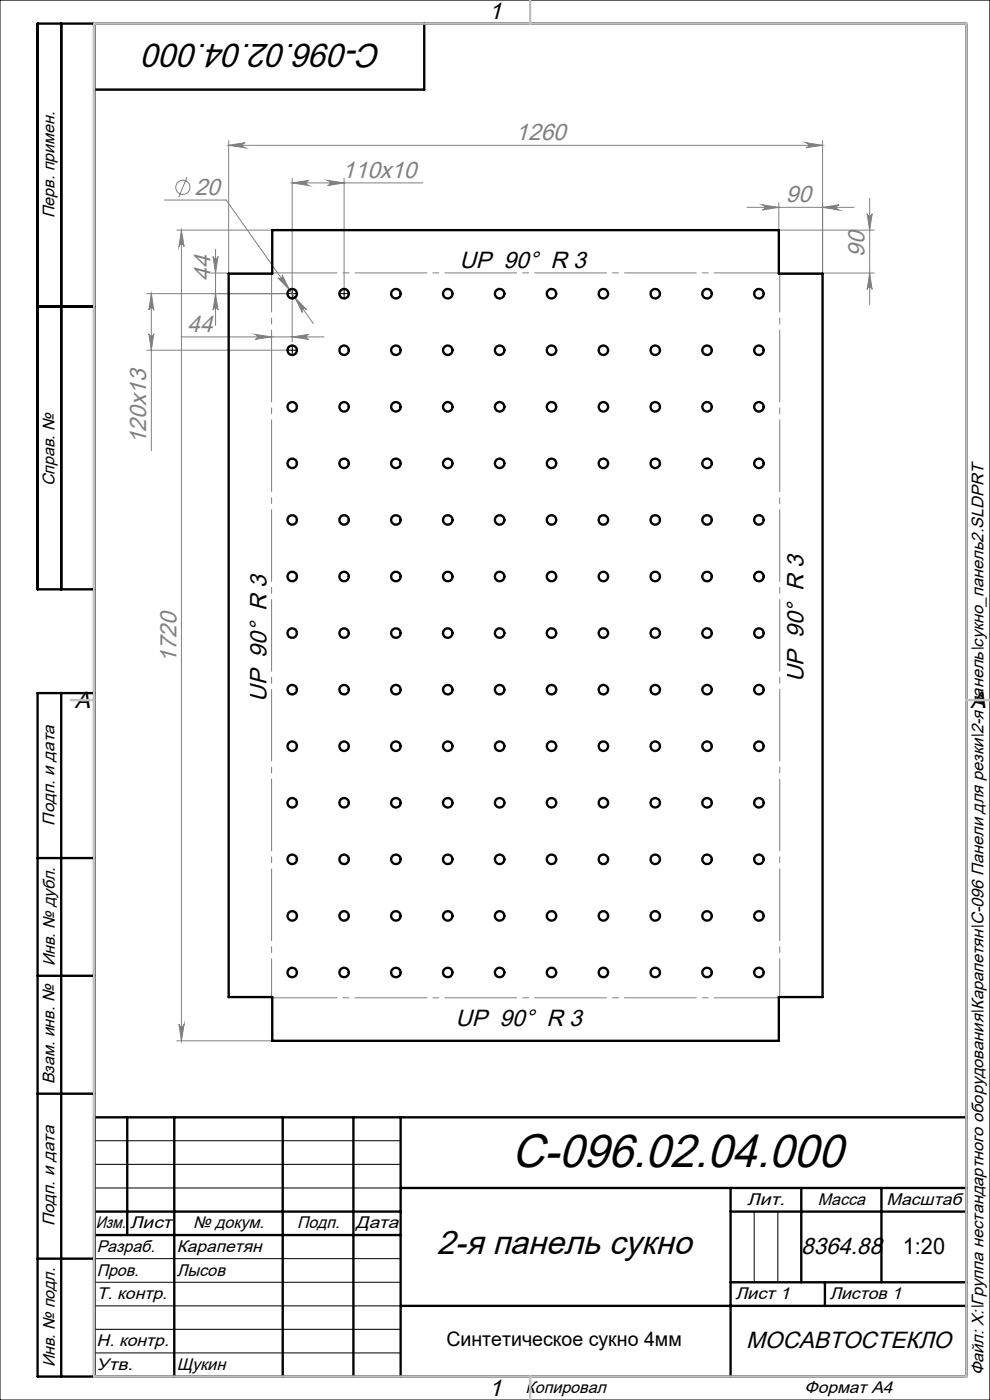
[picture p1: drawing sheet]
<svg xmlns="http://www.w3.org/2000/svg" width="210mm" height="297mm" viewBox="0 0 210 297" stroke-linecap="round" stroke-linejoin="round" font-family="sans-serif">
<g fill="none" stroke="#808080" stroke-width=".21">
<path d="M39.7 37.6l-1.8 4.3M48.5 30.8l3.5-.5a.55 .55 0 0 0-.5 .5 .55 .55 0 0 0 .5 .6zM48.5 29.8v28.3M48.5 30.8h126M62 37.8v23.4M62 38.8h27.7M62 38.8l3.5-.5a.55 .55 0 0 0-.5 .5 .55 .55 0 0 0 .5 .6zM69.5 38.3l3.5 .5-3.5 .6a.55 .55 0 0 0 .5-.6 .55 .55 0 0 0-.5-.5zM73 37.8v23.4M171 30.3l3.5 .5-3.5 .6a.55 .55 0 0 0 .5-.6 .55 .55 0 0 0-.5-.5zM174.5 29.8v28.3M34.9 42.4h13.1l18.4 26.2"/>
<path d="M37.5 48.8h20.2M38.5 48.8l.6 3.5a.55 .55 0 0 0-.6-.5 .55 .55 0 0 0-.5 .5zM38.5 48.8v172M44.7 57.9h13M45.2 54.4a.53 .53 0 0 0 .5 .5 .53 .53 0 0 0 .5-.5l-.5 3.5zM45.7 52.9v16.1M58.9 58.9a.54 .54 0 0 0 .8 .1 .54 .54 0 0 0 .1-.7l1.6 3.2zM158.5 44h22.7M161.7 43.5l3.5 .5-3.5 .6a.55 .55 0 0 0 .5-.6 .55 .55 0 0 0-.5-.5zM165.2 43v5.8M165.2 57.9h20.3M165.2 48.8h20.3"/>
<path d="M174.5 44l3.5-.5a.55 .55 0 0 0-.5 .5 .55 .55 0 0 0 .5 .6zM183.9 45.3a.53 .53 0 0 0 .6 .5 .53 .53 0 0 0 .5-.5l-.5 3.5zM184.5 42.1v22.5M184.5 57.9l.5 3.5a.53 .53 0 0 0-.5-.5 .53 .53 0 0 0-.6 .5zM31.1 74.3h29.8M31.6 70.8a.53 .53 0 0 0 .5 .5 .53 .53 0 0 0 .5-.5l-.5 3.5zM32.1 62.3l.5 3.5a.53 .53 0 0 0-.5-.5 .53 .53 0 0 0-.5 .5zM32.1 62.3v33.3M38.4 71.5h30.3M45.7 62.3l.5 3.5a.53 .53 0 0 0-.5-.5 .53 .53 0 0 0-.5 .5zM54.1 70.9l3.5 .6-3.5 .5a.53 .53 0 0 0 .5-.5 .53 .53 0 0 0-.5-.6zM60.9 62.3h-29.8"/>
<path d="M62 63.4v9.1M62 71.5l3.5-.6a.53 .53 0 0 0-.5 .6 .53 .53 0 0 0 .5 .5zM62.5 63.1l2.5 2.6a.53 .53 0 0 0-.7-.2 .53 .53 0 0 0-.2 .8zM38 217.3a.55 .55 0 0 0 .5 .5 .55 .55 0 0 0 .6-.5l-.6 3.5zM37.5 220.8h20.2"/>
<circle cx="38.8" cy="39.7" r="1.5"/>
</g>
<path d="M61.8 62.3h-.9M61.8 74.3h-.9M62 62.1v-.9M62 62.5v.9M62 74.1v-.9M62 74.5v.9M62.2 62.3h.9M62.2 74.3h.9M72.8 62.3h-.9M73 62.1v-.9M73 62.5v.9M73.2 62.3h.9" fill="none" stroke="#000" stroke-width=".21" stroke-dasharray="15.2 1.3 1.3 1.3"/>
<g fill="none" stroke="#000" stroke-width=".21">
<path d="M0 0h210v297h-210zM61.9 62.3h.2M61.9 74.3h.2M62 62.2v.2M62 74.2v.2M72.9 62.3h.2M73 62.2v.2M20 242h65M20 247h65M20 252h65M160 257v15M165 257v15"/>
<path d="M20 267h65M20 272h65M20 277h65M20 282h65M20 287h65"/>
</g>
<g fill="none" stroke="#000" stroke-width=".5">
<path d="M13 5v120M20 5v287M90 5v14h-70M8 65h12M20 125h-12v-120h197v287h-197v-145h12M13 147v145M8 182h12M8 207h12M8 232h12M20 237h185M27 237v25M37 237v55"/>
<path d="M60 237v55M75 237v55M85 237v55M20 257h65M85 252h120M155 252v40M155 257h50M170 252v20M187 252v20M8 267h12M20 262h65M85 277h120"/>
<path d="M155 272h50M175 272v5"/>
</g>
<path d="M165.4 58.1v153.4M57.6 211.5v-153.4" fill="none" stroke="#808080" stroke-width=".21" stroke-dasharray="15.2 1.3 1.3 1.3" stroke-dashoffset="7.1"/>
<path d="M57.8 57.9h107.4M165.2 211.7h-107.4" fill="none" stroke="#808080" stroke-width=".21" stroke-dasharray="15.2 1.3 1.3 1.3" stroke-dashoffset="1.5"/>
<path d="M20 5h185v287h-185zM112.5 0v5M15 148.5h5M205 148.5h5M112.5 292v5" fill="none" stroke="#c0c0c0" stroke-width=".5"/>
<g fill="#808080">
<path d="M62.5 63.1l1.6 3.2a.53 .53 0 0 1 .2-.7 .53 .53 0 0 1 .7 .1zM58.9 58.9l2.5 2.6-1.6-3.2a.54 .54 0 0 1-.1 .7 .54 .54 0 0 1-.8-.1zM62 38.8l3.5-.5a.55 .55 0 0 0-.5 .5 .55 .55 0 0 0 .5 .6zM69.5 38.3l3.5 .5-3.5 .6a.55 .55 0 0 0 .5-.6 .55 .55 0 0 0-.5-.5z"/>
<path d="M48.5 30.8l3.5-.5a.55 .55 0 0 0-.5 .5 .55 .55 0 0 0 .5 .6zM171 30.3l3.5 .5-3.5 .6a.55 .55 0 0 0 .5-.6 .55 .55 0 0 0-.5-.5zM161.7 43.5l3.5 .5-3.5 .6a.55 .55 0 0 0 .5-.6 .55 .55 0 0 0-.5-.5zM174.5 44l3.5-.5a.55 .55 0 0 0-.5 .5 .55 .55 0 0 0 .5 .6z"/>
<path d="M62 71.5l3.5-.6a.53 .53 0 0 0-.5 .6 .53 .53 0 0 0 .5 .5zM54.1 70.9l3.5 .6-3.5 .5a.53 .53 0 0 0 .5-.5 .53 .53 0 0 0-.5-.6z"/>
<path d="M184.5 57.9l.5 3.5a.53 .53 0 0 0-.5-.5 .53 .53 0 0 0-.6 .5zM183.9 45.3a.53 .53 0 0 0 .6 .5 .53 .53 0 0 0 .5-.5l-.5 3.5zM45.7 62.3l.5 3.5a.53 .53 0 0 0-.5-.5 .53 .53 0 0 0-.5 .5zM45.2 54.4a.53 .53 0 0 0 .5 .5 .53 .53 0 0 0 .5-.5l-.5 3.5z"/>
<path d="M38.5 48.8l.6 3.5a.55 .55 0 0 0-.6-.5 .55 .55 0 0 0-.5 .5zM38 217.3a.55 .55 0 0 0 .5 .5 .55 .55 0 0 0 .6-.5l-.6 3.5zM32.1 62.3l.5 3.5a.53 .53 0 0 0-.5-.5 .53 .53 0 0 0-.5 .5zM31.6 70.8a.53 .53 0 0 0 .5 .5 .53 .53 0 0 0 .5-.5l-.5 3.5z"/>
</g>
<g fill="none" stroke="#000" stroke-width=".5">
<path d="M57.7 48.8h107.5v9.3h9.3v153.4h-9.3v9.3h-107.5v-9.3h-9.2v-153.4h9.2z"/>
<circle cx="62" cy="62.3" r=".99"/>
<circle cx="62" cy="74.3" r=".99"/>
<circle cx="73" cy="62.3" r=".99"/>
<circle cx="73" cy="74.3" r=".99"/>
<circle cx="84" cy="62.3" r="1"/>
<circle cx="84" cy="74.3" r="1"/>
<circle cx="95" cy="62.3" r="1"/>
<circle cx="95" cy="74.3" r="1"/>
<circle cx="106" cy="62.3" r="1"/>
<circle cx="106" cy="74.3" r="1"/>
<circle cx="117" cy="62.3" r=".99"/>
<circle cx="117" cy="74.3" r=".99"/>
<circle cx="128" cy="62.3" r=".99"/>
<circle cx="128" cy="74.3" r=".99"/>
<circle cx="139" cy="62.3" r=".99"/>
<circle cx="139" cy="74.3" r=".99"/>
<circle cx="150" cy="62.3" r="1"/>
<circle cx="150" cy="74.3" r="1"/>
<circle cx="161" cy="62.3" r="1"/>
<circle cx="161" cy="74.3" r="1"/>
<circle cx="62" cy="86.3" r=".99"/>
<circle cx="62" cy="98.3" r=".99"/>
<circle cx="73" cy="98.3" r=".99"/>
<circle cx="73" cy="86.3" r=".99"/>
<circle cx="84" cy="86.3" r="1"/>
<circle cx="84" cy="98.3" r="1"/>
<circle cx="95" cy="98.3" r="1"/>
<circle cx="95" cy="86.3" r="1"/>
<circle cx="106" cy="98.3" r="1"/>
<circle cx="106" cy="86.3" r="1"/>
<circle cx="117" cy="98.3" r=".99"/>
<circle cx="117" cy="86.3" r=".99"/>
<circle cx="128" cy="98.3" r=".99"/>
<circle cx="128" cy="86.3" r=".99"/>
<circle cx="139" cy="98.3" r=".99"/>
<circle cx="139" cy="86.3" r=".99"/>
<circle cx="150" cy="98.3" r="1"/>
<circle cx="150" cy="86.3" r="1"/>
<circle cx="161" cy="98.3" r="1"/>
<circle cx="161" cy="86.3" r="1"/>
<circle cx="62" cy="110.3" r=".99"/>
<circle cx="73" cy="110.3" r=".99"/>
<circle cx="84" cy="110.3" r="1"/>
<circle cx="95" cy="110.3" r="1"/>
<circle cx="106" cy="110.3" r="1"/>
<circle cx="117" cy="110.3" r=".99"/>
<circle cx="128" cy="110.3" r=".99"/>
<circle cx="139" cy="110.3" r=".99"/>
<circle cx="150" cy="110.3" r="1"/>
<circle cx="161" cy="110.3" r="1"/>
<circle cx="62" cy="122.3" r="1"/>
<circle cx="62" cy="134.3" r=".99"/>
<circle cx="73" cy="122.3" r="1"/>
<circle cx="73" cy="134.3" r=".99"/>
<circle cx="84" cy="122.3" r="1.01"/>
<circle cx="84" cy="134.3" r="1"/>
<circle cx="95" cy="122.3" r="1.01"/>
<circle cx="95" cy="134.3" r="1"/>
<circle cx="106" cy="122.3" r="1.01"/>
<circle cx="106" cy="134.3" r="1"/>
<circle cx="117" cy="122.3" r="1"/>
<circle cx="117" cy="134.3" r=".99"/>
<circle cx="128" cy="122.3" r="1"/>
<circle cx="128" cy="134.3" r=".99"/>
<circle cx="139" cy="122.3" r="1"/>
<circle cx="139" cy="134.3" r=".99"/>
<circle cx="150" cy="122.3" r="1.01"/>
<circle cx="150" cy="134.3" r="1"/>
<circle cx="161" cy="122.3" r="1.01"/>
<circle cx="161" cy="134.3" r="1"/>
<circle cx="62" cy="146.3" r=".99"/>
<circle cx="62" cy="158.3" r=".99"/>
<circle cx="73" cy="146.3" r=".99"/>
<circle cx="73" cy="158.3" r=".99"/>
<circle cx="84" cy="146.3" r="1"/>
<circle cx="84" cy="158.3" r="1"/>
<circle cx="95" cy="146.3" r="1"/>
<circle cx="95" cy="158.3" r="1"/>
<circle cx="106" cy="146.3" r="1"/>
<circle cx="106" cy="158.3" r="1"/>
<circle cx="117" cy="158.3" r=".99"/>
<circle cx="117" cy="146.3" r=".99"/>
<circle cx="128" cy="146.3" r=".99"/>
<circle cx="128" cy="158.3" r=".99"/>
<circle cx="139" cy="146.3" r=".99"/>
<circle cx="139" cy="158.3" r=".99"/>
<circle cx="150" cy="146.3" r="1"/>
<circle cx="150" cy="158.3" r="1"/>
<circle cx="161" cy="146.3" r="1"/>
<circle cx="161" cy="158.3" r="1"/>
<circle cx="62" cy="170.3" r=".99"/>
<circle cx="73" cy="170.3" r=".99"/>
<circle cx="84" cy="170.3" r="1"/>
<circle cx="95" cy="170.3" r="1"/>
<circle cx="106" cy="170.3" r="1"/>
<circle cx="117" cy="170.3" r=".99"/>
<circle cx="128" cy="170.3" r=".99"/>
<circle cx="139" cy="170.3" r=".99"/>
<circle cx="150" cy="170.3" r="1"/>
<circle cx="161" cy="170.3" r="1"/>
<circle cx="62" cy="194.3" r=".99"/>
<circle cx="62" cy="182.3" r=".99"/>
<circle cx="73" cy="194.3" r=".99"/>
<circle cx="73" cy="182.3" r=".99"/>
<circle cx="84" cy="194.3" r="1"/>
<circle cx="84" cy="182.3" r="1"/>
<circle cx="95" cy="194.3" r="1"/>
<circle cx="95" cy="182.3" r="1"/>
<circle cx="106" cy="194.3" r="1"/>
<circle cx="106" cy="182.3" r="1"/>
<circle cx="117" cy="194.3" r=".99"/>
<circle cx="117" cy="182.3" r=".99"/>
<circle cx="128" cy="194.3" r=".99"/>
<circle cx="128" cy="182.3" r=".99"/>
<circle cx="139" cy="194.3" r=".99"/>
<circle cx="139" cy="182.3" r=".99"/>
<circle cx="150" cy="194.3" r="1"/>
<circle cx="150" cy="182.3" r="1"/>
<circle cx="161" cy="194.3" r="1"/>
<circle cx="161" cy="182.3" r="1"/>
<circle cx="62" cy="206.3" r=".99"/>
<circle cx="73" cy="206.3" r=".99"/>
<circle cx="84" cy="206.3" r="1"/>
<circle cx="95" cy="206.3" r="1"/>
<circle cx="106" cy="206.3" r="1"/>
<circle cx="117" cy="206.3" r=".99"/>
<circle cx="128" cy="206.3" r=".99"/>
<circle cx="139" cy="206.3" r=".99"/>
<circle cx="150" cy="206.3" r="1"/>
<circle cx="161" cy="206.3" r="1"/>
</g>
<text font-size="10" x="108.6" y="247.6">С-096.02.04.000</text>
<g font-size="7.1">
<text x="81" y="9.3" transform="rotate(-180 81 9.3)">С-096.02.04.000</text>
<text x="92.7" y="266.1">2-я панель сукно</text>
</g>
<g font-size="5">
<text x="103.7" y="4.1">1</text>
<text x="97.4" y="56.8">UP 90° R 3</text>
<text x="56.6" y="148.8" transform="rotate(-90 56.6 148.8)">UP 90° R 3</text>
<text x="170.4" y="144.7" transform="rotate(-90 170.4 144.7)">UP 90° R 3</text>
<text x="15.9" y="150.1">A</text>
<text x="205.9" y="150.1">A</text>
<text x="96.6" y="217.6">UP 90° R 3</text>
<text x="170" y="266">8364.88</text>
<text x="158.3" y="286">МОСАВТОСТЕКЛО</text>
<text x="103.7" y="296.1">1</text>
</g>
<g font-size="5" fill="#808080">
<text x="109.3" y="29.7">1260</text>
<text x="41.3" y="41.3">20</text>
<text x="72.6" y="37.7">110х10</text>
<text x="166.7" y="42.9">90</text>
<text x="44.7" y="59.5" transform="rotate(-90 44.7 59.5)">44</text>
<text x="183.4" y="54.5" transform="rotate(-90 183.4 54.5)">90</text>
<text x="39.8" y="70.4">44</text>
<text x="31" y="94.2" transform="rotate(-90 31 94.2)">120х13</text>
<text x="37.4" y="140.6" transform="rotate(-90 37.4 140.6)">1720</text>
</g>
<text font-size="4.8" x="191.5" y="266">1:20</text>
<text font-size="4.2" x="94.7" y="285.6">Синтетическое сукно 4мм</text>
<g font-size="3.6">
<text x="11.6" y="46.3" transform="rotate(-90 11.6 46.3)">Перв. примен.</text>
<text x="11.6" y="103.2" transform="rotate(-90 11.6 103.2)">Справ. №</text>
<text x="11.6" y="175.1" transform="rotate(-90 11.6 175.1)">Подп. и дата</text>
<text x="11.6" y="205" transform="rotate(-90 11.6 205)">Инв. № дубл.</text>
<text x="11.6" y="230" transform="rotate(-90 11.6 230)">Взам. инв. №</text>
<text x="158.5" y="255.6">Лит.</text>
<text x="173.5" y="255.6">Масса</text>
<text x="188.1" y="255.6">Масштаб</text>
<text x="11.6" y="260.1" transform="rotate(-90 11.6 260.1)">Подп. и дата</text>
<text x="20.3" y="260.6">Изм.</text>
<text x="27.6" y="260.6">Лист</text>
<text x="41" y="260.6">№ докум.</text>
<text x="63" y="260.6">Подп.</text>
<text x="75.5" y="260.6">Дата</text>
<text x="20.5" y="265.6">Разраб.</text>
<text x="37.5" y="265.6">Карапетян</text>
<text x="20.5" y="275.6">Т. контр.</text>
<text x="20.5" y="270.6">Пров.</text>
<text x="37.5" y="270.6">Лысов</text>
<text x="156" y="275.6">Лист 1</text>
<text x="176" y="275.6">Листов 1</text>
<text x="20.5" y="285.6">Н. контр.</text>
<text x="11.6" y="290" transform="rotate(-90 11.6 290)">Инв. № подл.</text>
<text x="20.5" y="290.6">Утв.</text>
<text x="37.5" y="290.6">Щукин</text>
<text x="208.6" y="291.8" transform="rotate(-90 208.6 291.8)">Файл: X:\Группа нестандартного оборудования\Карапетян\С-096 Панели для резки\2-я панель\сукно_панель2.SLDPRT</text>
<text x="111.5" y="295.6">Копировал</text>
<text x="170.7" y="295.6">Формат А4</text>
</g>
</svg>
